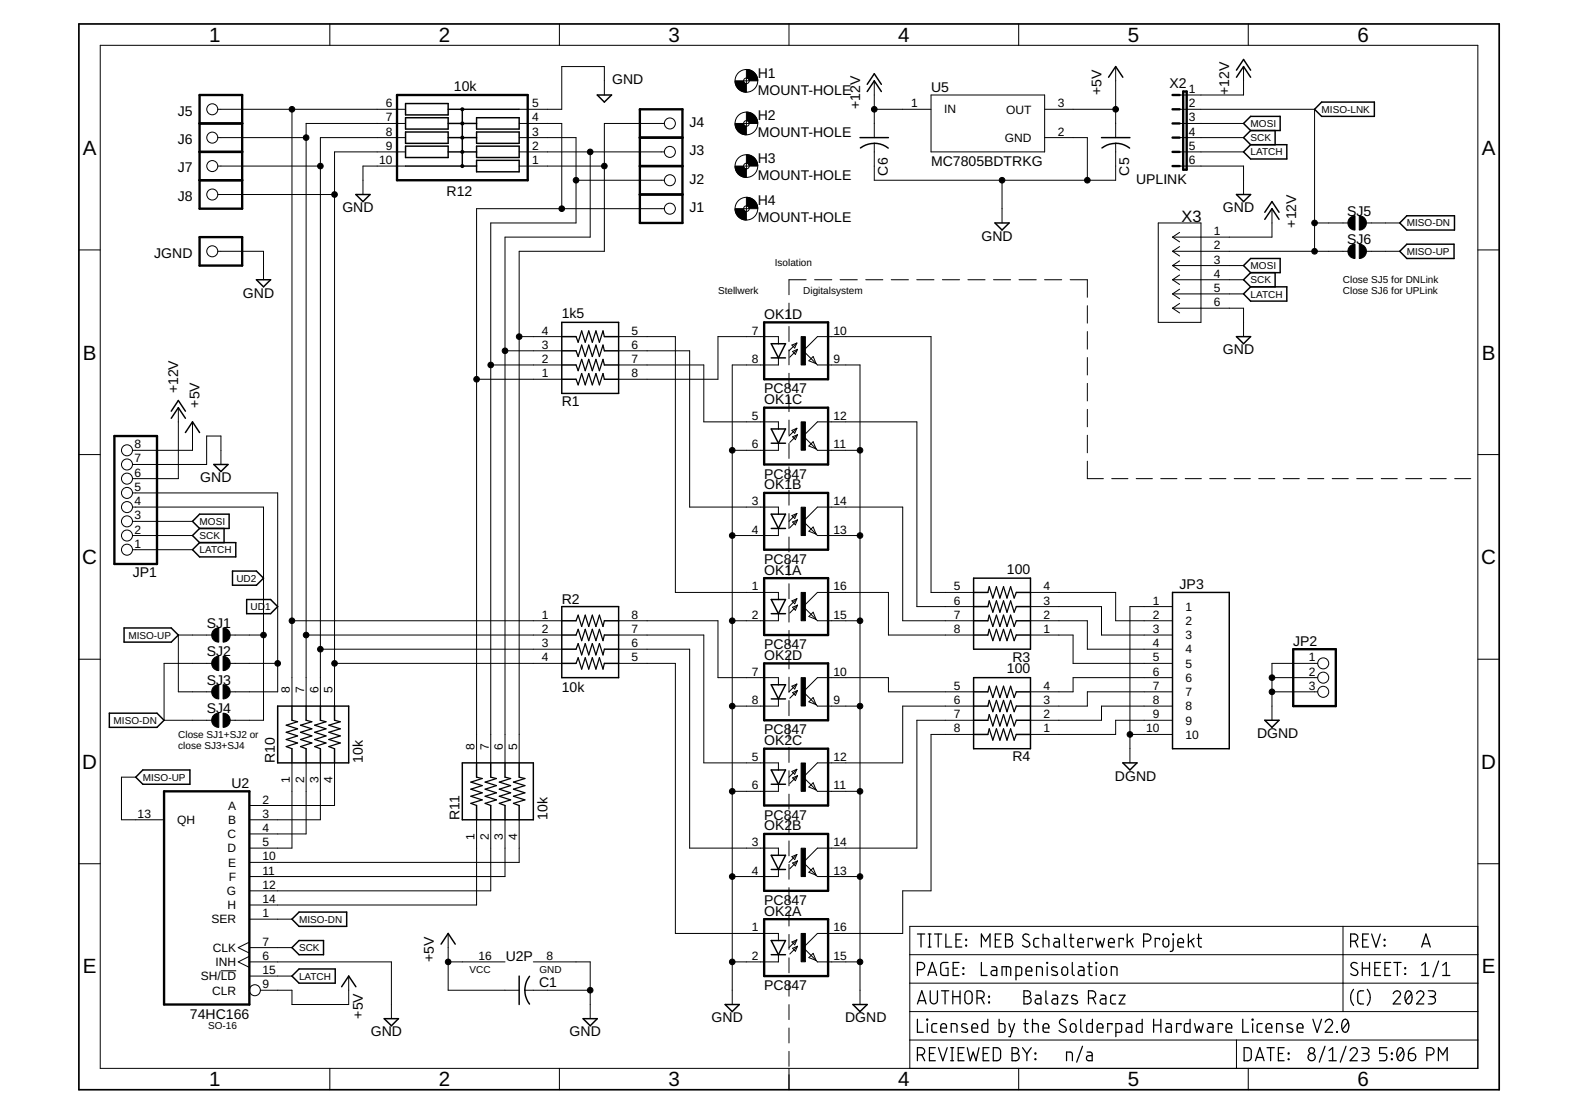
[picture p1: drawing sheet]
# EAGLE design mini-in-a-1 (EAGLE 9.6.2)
AUTHOR: Balazs Racz; DRAWING_TITLE: I/O daughterboard; LICENSE: Licensed by the Solderpad Hardware License V2.0; REVIEWER: n/a; REVISION: A; YEAR: 2023
FRAME1 (FRAME_A_L): DRAWING_TITLE: MEB Schalterwerk Projekt; PAGE: Lampenisolation
FRAME2 (FRAME_A_L): PAGE: Input ports

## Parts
C1  C-USC0805  [C0805]
C5  C-USC0805  [C0805]
C6  C-USC0805  [C0805]
H1  MOUNT-HOLE  [MOUNT-HOLE-2,8]
H2  MOUNT-HOLE  [MOUNT-HOLE-2,8]
H3  MOUNT-HOLE  [MOUNT-HOLE-2,8]
H4  MOUNT-HOLE  [MOUNT-HOLE-2,8]
J1  LARGE-SOLDERPADWITH-HOLE  [LARGE-SOLDERPAD-WITH-HOLES]
J2  LARGE-SOLDERPADWITH-HOLE  [LARGE-SOLDERPAD-WITH-HOLES]
J3  LARGE-SOLDERPADWITH-HOLE  [LARGE-SOLDERPAD-WITH-HOLES]
J4  LARGE-SOLDERPADWITH-HOLE  [LARGE-SOLDERPAD-WITH-HOLES]
J5  LARGE-SOLDERPADWITH-HOLE  [LARGE-SOLDERPAD-WITH-HOLES]
J6  LARGE-SOLDERPADWITH-HOLE  [LARGE-SOLDERPAD-WITH-HOLES]
J7  LARGE-SOLDERPADWITH-HOLE  [LARGE-SOLDERPAD-WITH-HOLES]
J8  LARGE-SOLDERPADWITH-HOLE  [LARGE-SOLDERPAD-WITH-HOLES]
JGND  LARGE-SOLDERPADWITH-HOLE  [LARGE-SOLDERPAD-WITH-HOLES]
JP1  PINHD-1X8  [1X08]
JP2  PINHD-1X3  [1X03]
JP3  TE-CON-MTA150-RA-HEADER-1-640457-0  [TE_1-640457-0]
OK1  PC847  [DIL16]
OK2  PC847  [DIL16]
R1  1k5  RES-NET-YC324-JK-0710KL  [RESCAXS127P508X320X70-8N]
R2  10k  RES-NET-YC324-JK-0710KL  [RESCAXS127P508X320X70-8N]
R3  100  RES-NET-YC324-JK-0710KL  [RESCAXS127P508X320X70-8N]
R4  100  RES-NET-YC324-JK-0710KL  [RESCAXS127P508X320X70-8N]
R10  10k  RES-NET-YC324-JK-0710KL  [RESCAXS127P508X320X70-8N]
R11  10k  RES-NET-YC324-JK-0710KL  [RESCAXS127P508X320X70-8N]
R12  10k  RES-NET-745C101103JP  [RESCAV127P640X310X70-10N]
SJ1  SJRND2  [SJ_RND2]
SJ2  SJRND2  [SJ_RND2]
SJ3  SJRND2  [SJ_RND2]
SJ4  SJRND2  [SJ_RND2]
SJ5  SJRND2  [SJ_RND2]
SJ6  SJRND2  [SJ_RND2]
U2  74HC166  74166D  [SO16]
U5  MC7805BDTRKG  [DPAK229P990X238-4N]
X2  UPLINK  JP6-FLATFEMALE  [JP6F-FEM]
X3  MOLEX_530480610CON_530480610_MOL  [CON_530480610_MOL]

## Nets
+5V: C1.1 C5.1 JP1.8 U2.9(CLR) U2.16(VCC) U5.3(OUT)
+12V: C6.1 JP1.6 U5.1(IN) X2.1 X3.1
DGND: JP2.1 JP2.2 JP2.3 JP3.1 JP3.10 OK1.9(D:EMIT) OK1.11(C:EMIT) OK1.13(B:EMIT) OK1.15(A:EMIT) OK2.9(D:EMIT) OK2.11(C:EMIT) OK2.13(B:EMIT) OK2.15(A:EMIT)
GND: C1.2 C5.2 C6.2 JGND.P$1 JP1.7 OK1.2(A:C) OK1.4(B:C) OK1.6(C:C) OK1.8(D:C) OK2.2(A:C) OK2.4(B:C) OK2.6(C:C) OK2.8(D:C) R12.5 R12.10 U2.6(INH) U2.8(GND) U5.2(GND) X2.6 X3.6
LATCH: JP1.1 U2.15(SH/!LD) X2.5 X3.5
MISO-DN: SJ2.P$1 SJ4.P$1 SJ5.P$1 U2.1(SER)
MISO-LNK: SJ5.P$2 SJ6.P$2 X2.2 X3.2
MISO-UP: SJ1.P$1 SJ3.P$1 SJ6.P$1 U2.13(QH)
MOSI: JP1.3 X2.3 X3.3
N$1: J1.P$1 R1.1 R11.8 R12.4
N$2: J2.P$1 R1.2 R11.7 R12.3
N$3: J3.P$1 R1.3 R11.6 R12.2
N$4: J4.P$1 R1.4 R11.5 R12.1
N$5: J5.P$1 R2.1 R10.8 R12.6
N$6: J6.P$1 R2.2 R10.7 R12.7
N$7: J7.P$1 R2.3 R10.6 R12.8
N$8: J8.P$1 R2.4 R10.5 R12.9
N$9: OK1.7(D:A) R1.8
N$10: OK1.5(C:A) R1.7
N$11: OK1.3(B:A) R1.6
N$12: OK1.1(A:A) R1.5
N$15: JP3.2 R3.4
N$16: JP3.3 R3.3
N$17: JP3.4 R3.2
N$18: JP3.5 R3.1
N$19: JP3.6 R4.4
N$20: JP3.7 R4.3
N$21: JP3.8 R4.2
N$22: JP3.9 R4.1
N$23: OK1.10(D:COL) R3.5
N$24: OK1.12(C:COL) R3.6
N$25: OK1.14(B:COL) R3.7
N$26: OK1.16(A:COL) R3.8
N$27: OK2.10(D:COL) R4.5
N$28: OK2.12(C:COL) R4.6
N$29: OK2.14(B:COL) R4.7
N$30: OK2.16(A:COL) R4.8
N$31: OK2.7(D:A) R2.8
N$32: OK2.5(C:A) R2.7
N$33: OK2.3(B:A) R2.6
N$34: OK2.1(A:A) R2.5
QA: R10.4 U2.2(A)
QB: R10.3 U2.3(B)
QC: R10.2 U2.4(C)
QD: R10.1 U2.5(D)
QE: R11.4 U2.10(E)
QF: R11.3 U2.11(F)
QG: R11.2 U2.12(G)
QH: R11.1 U2.14(H)
SCK: JP1.2 U2.7(CLK) X2.4 X3.4
UD1: JP1.5 SJ2.P$2 SJ3.P$2
UD2: JP1.4 SJ1.P$2 SJ4.P$2

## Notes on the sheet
- Isolation
- Stellwerk | Digitalsystem
- Close SJ5 for DNLink
  Close SJ6 for UPLink
- Close SJ1+SJ2 or
  close SJ3+SJ4
- SO-16

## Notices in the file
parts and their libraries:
eagleparts: COPYRIGHT: Copyright (C) 2023 Ultra Librarian. All rights reserved.
